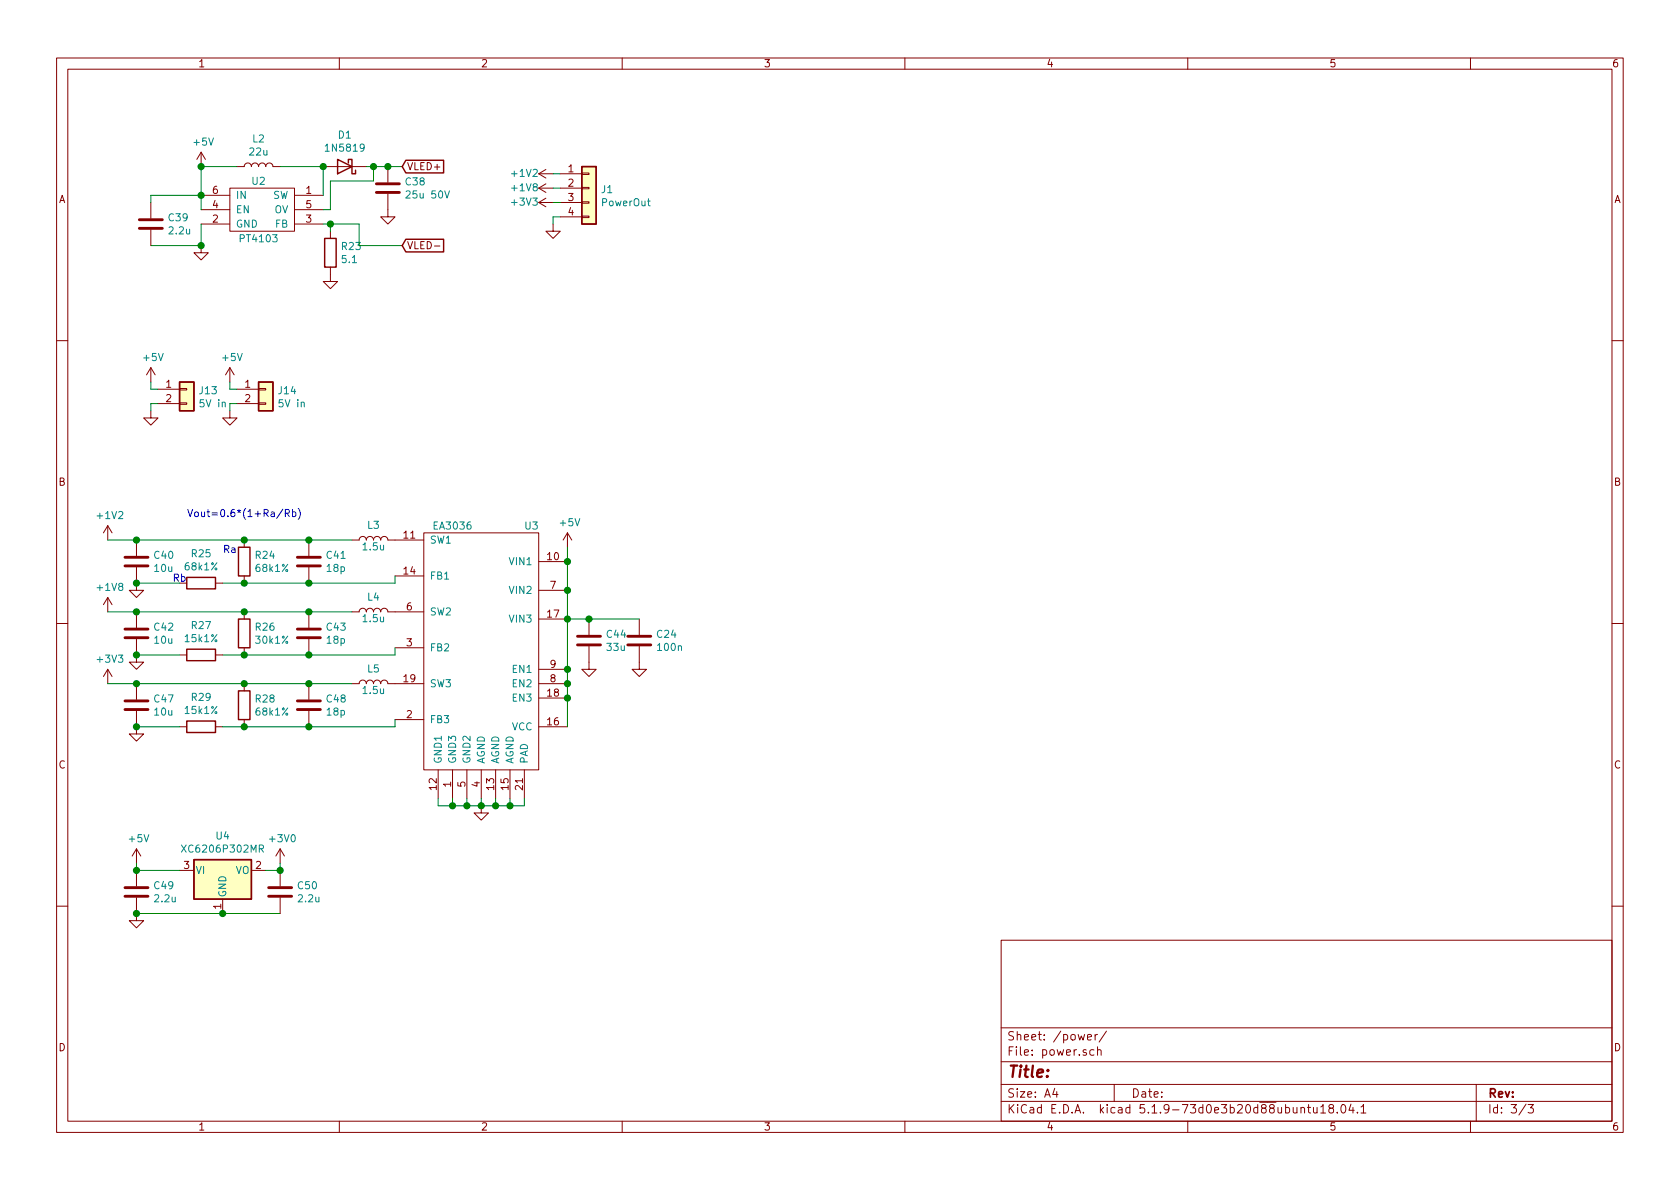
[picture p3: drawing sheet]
EESchema Schematic File Version 4
EELAYER 30 0
EELAYER END
$Descr A4 11693 8268
encoding utf-8
Sheet 3 3
Title ""
Date ""
Rev ""
Comp ""
Comment1 ""
Comment2 ""
Comment3 ""
Comment4 ""
$EndDescr
$Comp
L balmer:PT4101 U2
U 1 1
P 1850 1400
F 0 "U2" H 1800 1550 50  0000 C CNN
F 1 "PT4103" H 1800 1150 50  0000 C CNN
F 2 "Package_TO_SOT_SMD:SOT-23-6" H 1850 1100 50  0001 C CNN
F 3 "" H 1800 1300 50  0001 C CNN
	1    1850 1400
	1    0    0    -1  
$EndComp
$Comp
L Device:R R23
U 1 1
P 2300 1750
F 0 "R23" H 2370 1796 50  0000 L CNN
F 1 "5.1" H 2370 1705 50  0000 L CNN
F 2 "Resistor_SMD:R_0603_1608Metric" V 2230 1750 50  0001 C CNN
F 3 "~" H 2300 1750 50  0001 C CNN
	1    2300 1750
	1    0    0    -1  
$EndComp
Wire Wire Line
	2250 1550 2300 1550
Wire Wire Line
	2300 1550 2300 1600
$Comp
L power:GND #PWR0196
U 1 1
P 2300 1900
F 0 "#PWR0196" H 2300 1650 50  0001 C CNN
F 1 "GND" H 2305 1727 50  0001 C CNN
F 2 "" H 2300 1900 50  0001 C CNN
F 3 "" H 2300 1900 50  0001 C CNN
	1    2300 1900
	1    0    0    -1  
$EndComp
$Comp
L Device:C C39
U 1 1
P 1050 1550
F 0 "C39" H 1165 1596 50  0000 L CNN
F 1 "2.2u" H 1165 1505 50  0000 L CNN
F 2 "Capacitor_SMD:C_0805_2012Metric" H 1088 1400 50  0001 C CNN
F 3 "~" H 1050 1550 50  0001 C CNN
	1    1050 1550
	1    0    0    -1  
$EndComp
Wire Wire Line
	1400 1450 1400 1350
$Comp
L power:GND #PWR0197
U 1 1
P 1400 1700
F 0 "#PWR0197" H 1400 1450 50  0001 C CNN
F 1 "GND" H 1405 1527 50  0001 C CNN
F 2 "" H 1400 1700 50  0001 C CNN
F 3 "" H 1400 1700 50  0001 C CNN
	1    1400 1700
	1    0    0    -1  
$EndComp
Wire Wire Line
	1050 1700 1400 1700
Wire Wire Line
	1400 1550 1400 1700
Connection ~ 1400 1700
Wire Wire Line
	1050 1400 1050 1350
Wire Wire Line
	1050 1350 1400 1350
Connection ~ 1400 1350
$Comp
L Device:L L2
U 1 1
P 1800 1150
F 0 "L2" V 1990 1150 50  0000 C CNN
F 1 "22u" V 1899 1150 50  0000 C CNN
F 2 "Inductor_SMD:L_Taiyo-Yuden_NR-60xx" H 1800 1150 50  0001 C CNN
F 3 "~" H 1800 1150 50  0001 C CNN
	1    1800 1150
	0    -1   -1   0   
$EndComp
Wire Wire Line
	1400 1350 1400 1150
Wire Wire Line
	1400 1150 1650 1150
Wire Wire Line
	1950 1150 2250 1150
Wire Wire Line
	2250 1150 2250 1350
$Comp
L Device:D_Schottky D1
U 1 1
P 2400 1150
F 0 "D1" H 2400 933 50  0000 C CNN
F 1 "1N5819" H 2400 1024 50  0000 C CNN
F 2 "Diode_SMD:D_SOD-123" H 2400 1150 50  0001 C CNN
F 3 "~" H 2400 1150 50  0001 C CNN
	1    2400 1150
	-1   0    0    1   
$EndComp
Connection ~ 2250 1150
Text GLabel 2800 1700 2    50   Input ~ 0
VLED-
Text GLabel 2800 1150 2    50   Input ~ 0
VLED+
$Comp
L Device:C C38
U 1 1
P 2700 1300
F 0 "C38" H 2815 1346 50  0000 L CNN
F 1 "25u 50V" H 2815 1255 50  0000 L CNN
F 2 "Capacitor_SMD:C_1206_3216Metric" H 2738 1150 50  0001 C CNN
F 3 "~" H 2700 1300 50  0001 C CNN
	1    2700 1300
	1    0    0    -1  
$EndComp
$Comp
L power:GND #PWR0198
U 1 1
P 2700 1450
F 0 "#PWR0198" H 2700 1200 50  0001 C CNN
F 1 "GND" H 2705 1277 50  0001 C CNN
F 2 "" H 2700 1450 50  0001 C CNN
F 3 "" H 2700 1450 50  0001 C CNN
	1    2700 1450
	1    0    0    -1  
$EndComp
Wire Wire Line
	2550 1150 2600 1150
Wire Wire Line
	2600 1150 2700 1150
Connection ~ 2600 1150
Wire Wire Line
	2500 1700 2500 1550
Wire Wire Line
	2500 1550 2300 1550
Connection ~ 2300 1550
$Comp
L power:+5V #PWR0199
U 1 1
P 1400 1150
F 0 "#PWR0199" H 1400 1000 50  0001 C CNN
F 1 "+5V" H 1415 1323 50  0000 C CNN
F 2 "" H 1400 1150 50  0001 C CNN
F 3 "" H 1400 1150 50  0001 C CNN
	1    1400 1150
	1    0    0    -1  
$EndComp
Connection ~ 1400 1150
Wire Wire Line
	2600 1150 2600 1250
Wire Wire Line
	2600 1250 2300 1250
Wire Wire Line
	2300 1250 2300 1450
Wire Wire Line
	2300 1450 2250 1450
Wire Wire Line
	2700 1150 2800 1150
Connection ~ 2700 1150
Wire Wire Line
	2500 1700 2800 1700
$Comp
L balmer:EA3036 U3
U 1 1
P 3350 4400
F 0 "U3" H 3700 5150 50  0000 C CNN
F 1 "EA3036" H 3150 5150 50  0000 C CNN
F 2 "Package_DFN_QFN:QFN-20-1EP_3x3mm_P0.4mm_EP1.65x1.65mm_ThermalVias" H 3350 5100 50  0001 C CNN
F 3 "" H 3350 4400 50  0001 C CNN
	1    3350 4400
	1    0    0    -1  
$EndComp
$Comp
L power:+5V #PWR0200
U 1 1
P 3950 3800
F 0 "#PWR0200" H 3950 3650 50  0001 C CNN
F 1 "+5V" H 3965 3973 50  0000 C CNN
F 2 "" H 3950 3800 50  0001 C CNN
F 3 "" H 3950 3800 50  0001 C CNN
	1    3950 3800
	1    0    0    -1  
$EndComp
$Comp
L power:GND #PWR0201
U 1 1
P 3350 5600
F 0 "#PWR0201" H 3350 5350 50  0001 C CNN
F 1 "GND" H 3355 5427 50  0001 C CNN
F 2 "" H 3350 5600 50  0001 C CNN
F 3 "" H 3350 5600 50  0001 C CNN
	1    3350 5600
	1    0    0    -1  
$EndComp
Wire Wire Line
	3050 5550 3050 5600
Wire Wire Line
	3050 5600 3150 5600
Wire Wire Line
	3650 5550 3650 5600
Wire Wire Line
	3650 5600 3550 5600
Wire Wire Line
	3150 5550 3150 5600
Connection ~ 3150 5600
Wire Wire Line
	3150 5600 3250 5600
Wire Wire Line
	3250 5550 3250 5600
Connection ~ 3250 5600
Wire Wire Line
	3350 5550 3350 5600
Connection ~ 3350 5600
Wire Wire Line
	3450 5550 3450 5600
Connection ~ 3450 5600
Wire Wire Line
	3450 5600 3350 5600
Wire Wire Line
	3550 5550 3550 5600
Connection ~ 3550 5600
Wire Wire Line
	3550 5600 3450 5600
Wire Wire Line
	3250 5600 3350 5600
$Comp
L Device:C C44
U 1 1
P 4100 4450
F 0 "C44" H 4215 4496 50  0000 L CNN
F 1 "33u" H 4215 4405 50  0000 L CNN
F 2 "Capacitor_SMD:C_1206_3216Metric" H 4138 4300 50  0001 C CNN
F 3 "~" H 4100 4450 50  0001 C CNN
	1    4100 4450
	1    0    0    -1  
$EndComp
Wire Wire Line
	3950 4300 4100 4300
$Comp
L power:GND #PWR0202
U 1 1
P 4100 4600
F 0 "#PWR0202" H 4100 4350 50  0001 C CNN
F 1 "GND" H 4105 4427 50  0001 C CNN
F 2 "" H 4100 4600 50  0001 C CNN
F 3 "" H 4100 4600 50  0001 C CNN
	1    4100 4600
	1    0    0    -1  
$EndComp
$Comp
L Device:L L3
U 1 1
P 2600 3750
F 0 "L3" V 2700 3750 50  0000 C CNN
F 1 "1.5u" V 2550 3750 50  0000 C CNN
F 2 "Inductor_SMD:L_TDK_SLF6045" H 2600 3750 50  0001 C CNN
F 3 "~" H 2600 3750 50  0001 C CNN
	1    2600 3750
	0    -1   -1   0   
$EndComp
$Comp
L Device:C C41
U 1 1
P 2150 3900
F 0 "C41" H 2265 3946 50  0000 L CNN
F 1 "18p" H 2265 3855 50  0000 L CNN
F 2 "Capacitor_SMD:C_0603_1608Metric" H 2188 3750 50  0001 C CNN
F 3 "~" H 2150 3900 50  0001 C CNN
	1    2150 3900
	1    0    0    -1  
$EndComp
Wire Wire Line
	2450 3750 2150 3750
$Comp
L Device:R R24
U 1 1
P 1700 3900
F 0 "R24" H 1770 3946 50  0000 L CNN
F 1 "68k1%" H 1770 3855 50  0000 L CNN
F 2 "Resistor_SMD:R_0603_1608Metric" V 1630 3900 50  0001 C CNN
F 3 "~" H 1700 3900 50  0001 C CNN
	1    1700 3900
	1    0    0    -1  
$EndComp
$Comp
L Device:R R25
U 1 1
P 1400 4050
F 0 "R25" V 1193 4050 50  0000 C CNN
F 1 "68k1%" V 1284 4050 50  0000 C CNN
F 2 "Resistor_SMD:R_0603_1608Metric" V 1330 4050 50  0001 C CNN
F 3 "~" H 1400 4050 50  0001 C CNN
	1    1400 4050
	0    1    1    0   
$EndComp
$Comp
L Device:C C40
U 1 1
P 950 3900
F 0 "C40" H 1065 3946 50  0000 L CNN
F 1 "10u" H 1065 3855 50  0000 L CNN
F 2 "Capacitor_SMD:C_0805_2012Metric" H 988 3750 50  0001 C CNN
F 3 "~" H 950 3900 50  0001 C CNN
	1    950  3900
	1    0    0    -1  
$EndComp
Wire Wire Line
	2150 4050 1700 4050
Connection ~ 2150 4050
Wire Wire Line
	1700 4050 1550 4050
Connection ~ 1700 4050
Wire Wire Line
	1250 4050 950  4050
$Comp
L power:GND #PWR0203
U 1 1
P 950 4050
F 0 "#PWR0203" H 950 3800 50  0001 C CNN
F 1 "GND" H 955 3877 50  0001 C CNN
F 2 "" H 950 4050 50  0001 C CNN
F 3 "" H 950 4050 50  0001 C CNN
	1    950  4050
	1    0    0    -1  
$EndComp
Wire Wire Line
	2150 3750 1700 3750
Connection ~ 2150 3750
Wire Wire Line
	1700 3750 950  3750
Connection ~ 1700 3750
$Comp
L power:+1V2 #PWR0204
U 1 1
P 750 3750
F 0 "#PWR0204" H 750 3600 50  0001 C CNN
F 1 "+1V2" H 765 3923 50  0000 C CNN
F 2 "" H 750 3750 50  0001 C CNN
F 3 "" H 750 3750 50  0001 C CNN
	1    750  3750
	1    0    0    -1  
$EndComp
Connection ~ 950  3750
Wire Wire Line
	2750 4050 2750 4000
Wire Wire Line
	2150 4050 2750 4050
$Comp
L Device:L L4
U 1 1
P 2600 4250
F 0 "L4" V 2700 4250 50  0000 C CNN
F 1 "1.5u" V 2550 4250 50  0000 C CNN
F 2 "Inductor_SMD:L_TDK_SLF6045" H 2600 4250 50  0001 C CNN
F 3 "~" H 2600 4250 50  0001 C CNN
	1    2600 4250
	0    -1   -1   0   
$EndComp
$Comp
L Device:C C43
U 1 1
P 2150 4400
F 0 "C43" H 2265 4446 50  0000 L CNN
F 1 "18p" H 2265 4355 50  0000 L CNN
F 2 "Capacitor_SMD:C_0603_1608Metric" H 2188 4250 50  0001 C CNN
F 3 "~" H 2150 4400 50  0001 C CNN
	1    2150 4400
	1    0    0    -1  
$EndComp
Wire Wire Line
	2450 4250 2150 4250
$Comp
L Device:R R26
U 1 1
P 1700 4400
F 0 "R26" H 1770 4446 50  0000 L CNN
F 1 "30k1%" H 1770 4355 50  0000 L CNN
F 2 "Resistor_SMD:R_0603_1608Metric" V 1630 4400 50  0001 C CNN
F 3 "~" H 1700 4400 50  0001 C CNN
	1    1700 4400
	1    0    0    -1  
$EndComp
$Comp
L Device:R R27
U 1 1
P 1400 4550
F 0 "R27" V 1193 4550 50  0000 C CNN
F 1 "15k1%" V 1284 4550 50  0000 C CNN
F 2 "Resistor_SMD:R_0603_1608Metric" V 1330 4550 50  0001 C CNN
F 3 "~" H 1400 4550 50  0001 C CNN
	1    1400 4550
	0    1    1    0   
$EndComp
$Comp
L Device:C C42
U 1 1
P 950 4400
F 0 "C42" H 1065 4446 50  0000 L CNN
F 1 "10u" H 1065 4355 50  0000 L CNN
F 2 "Capacitor_SMD:C_0805_2012Metric" H 988 4250 50  0001 C CNN
F 3 "~" H 950 4400 50  0001 C CNN
	1    950  4400
	1    0    0    -1  
$EndComp
Wire Wire Line
	2150 4550 1700 4550
Connection ~ 2150 4550
Wire Wire Line
	1700 4550 1550 4550
Connection ~ 1700 4550
Wire Wire Line
	1250 4550 950  4550
$Comp
L power:GND #PWR0205
U 1 1
P 950 4550
F 0 "#PWR0205" H 950 4300 50  0001 C CNN
F 1 "GND" H 955 4377 50  0001 C CNN
F 2 "" H 950 4550 50  0001 C CNN
F 3 "" H 950 4550 50  0001 C CNN
	1    950  4550
	1    0    0    -1  
$EndComp
Wire Wire Line
	2150 4250 1700 4250
Connection ~ 2150 4250
Wire Wire Line
	1700 4250 950  4250
Connection ~ 1700 4250
Wire Wire Line
	2150 4550 2750 4550
$Comp
L Device:L L5
U 1 1
P 2600 4750
F 0 "L5" V 2700 4750 50  0000 C CNN
F 1 "1.5u" V 2550 4750 50  0000 C CNN
F 2 "Inductor_SMD:L_TDK_SLF6045" H 2600 4750 50  0001 C CNN
F 3 "~" H 2600 4750 50  0001 C CNN
	1    2600 4750
	0    -1   -1   0   
$EndComp
$Comp
L Device:C C48
U 1 1
P 2150 4900
F 0 "C48" H 2265 4946 50  0000 L CNN
F 1 "18p" H 2265 4855 50  0000 L CNN
F 2 "Capacitor_SMD:C_0603_1608Metric" H 2188 4750 50  0001 C CNN
F 3 "~" H 2150 4900 50  0001 C CNN
	1    2150 4900
	1    0    0    -1  
$EndComp
Wire Wire Line
	2450 4750 2150 4750
$Comp
L Device:R R28
U 1 1
P 1700 4900
F 0 "R28" H 1770 4946 50  0000 L CNN
F 1 "68k1%" H 1770 4855 50  0000 L CNN
F 2 "Resistor_SMD:R_0603_1608Metric" V 1630 4900 50  0001 C CNN
F 3 "~" H 1700 4900 50  0001 C CNN
	1    1700 4900
	1    0    0    -1  
$EndComp
$Comp
L Device:R R29
U 1 1
P 1400 5050
F 0 "R29" V 1193 5050 50  0000 C CNN
F 1 "15k1%" V 1284 5050 50  0000 C CNN
F 2 "Resistor_SMD:R_0603_1608Metric" V 1330 5050 50  0001 C CNN
F 3 "~" H 1400 5050 50  0001 C CNN
	1    1400 5050
	0    1    1    0   
$EndComp
$Comp
L Device:C C47
U 1 1
P 950 4900
F 0 "C47" H 1065 4946 50  0000 L CNN
F 1 "10u" H 1065 4855 50  0000 L CNN
F 2 "Capacitor_SMD:C_0805_2012Metric" H 988 4750 50  0001 C CNN
F 3 "~" H 950 4900 50  0001 C CNN
	1    950  4900
	1    0    0    -1  
$EndComp
Wire Wire Line
	2150 5050 1700 5050
Connection ~ 2150 5050
Wire Wire Line
	1700 5050 1550 5050
Connection ~ 1700 5050
Wire Wire Line
	1250 5050 950  5050
$Comp
L power:GND #PWR0206
U 1 1
P 950 5050
F 0 "#PWR0206" H 950 4800 50  0001 C CNN
F 1 "GND" H 955 4877 50  0001 C CNN
F 2 "" H 950 5050 50  0001 C CNN
F 3 "" H 950 5050 50  0001 C CNN
	1    950  5050
	1    0    0    -1  
$EndComp
Connection ~ 950  5050
Wire Wire Line
	2150 4750 1700 4750
Connection ~ 2150 4750
Wire Wire Line
	1700 4750 950  4750
Connection ~ 1700 4750
Wire Wire Line
	2150 5050 2750 5050
Wire Wire Line
	950  3750 750  3750
Wire Wire Line
	950  4250 750  4250
Connection ~ 950  4250
Wire Wire Line
	950  4750 750  4750
Connection ~ 950  4750
Text Notes 1300 3600 0    50   ~ 0
Vout=0.6*(1+Ra/Rb)
Text Notes 1200 4050 0    50   ~ 0
Rb
Text Notes 1550 3850 0    50   ~ 0
Ra
Wire Wire Line
	3950 3800 3950 3900
Connection ~ 3950 3900
Wire Wire Line
	3950 3900 3950 4100
Connection ~ 3950 4100
Wire Wire Line
	3950 4100 3950 4300
Connection ~ 3950 4300
Wire Wire Line
	3950 4300 3950 4650
Wire Wire Line
	3950 4650 3950 4750
Connection ~ 3950 4650
Wire Wire Line
	3950 4750 3950 4850
Connection ~ 3950 4750
Wire Wire Line
	3950 4850 3950 5050
Connection ~ 3950 4850
$Comp
L power:+1V8 #PWR0207
U 1 1
P 750 4250
F 0 "#PWR0207" H 750 4100 50  0001 C CNN
F 1 "+1V8" H 765 4423 50  0000 C CNN
F 2 "" H 750 4250 50  0001 C CNN
F 3 "" H 750 4250 50  0001 C CNN
	1    750  4250
	1    0    0    -1  
$EndComp
$Comp
L power:+3V3 #PWR0208
U 1 1
P 750 4750
F 0 "#PWR0208" H 750 4600 50  0001 C CNN
F 1 "+3V3" H 765 4923 50  0000 C CNN
F 2 "" H 750 4750 50  0001 C CNN
F 3 "" H 750 4750 50  0001 C CNN
	1    750  4750
	1    0    0    -1  
$EndComp
Wire Wire Line
	2750 5050 2750 5000
Wire Wire Line
	2750 4550 2750 4500
$Comp
L power:+3V0 #PWR0209
U 1 1
P 1950 6000
F 0 "#PWR0209" H 1950 5850 50  0001 C CNN
F 1 "+3V0" H 1965 6173 50  0000 C CNN
F 2 "" H 1950 6000 50  0001 C CNN
F 3 "" H 1950 6000 50  0001 C CNN
	1    1950 6000
	1    0    0    -1  
$EndComp
$Comp
L Device:C C49
U 1 1
P 950 6200
F 0 "C49" H 1065 6246 50  0000 L CNN
F 1 "2.2u" H 1065 6155 50  0000 L CNN
F 2 "Capacitor_SMD:C_0805_2012Metric" H 988 6050 50  0001 C CNN
F 3 "~" H 950 6200 50  0001 C CNN
	1    950  6200
	1    0    0    -1  
$EndComp
$Comp
L power:GND #PWR0210
U 1 1
P 950 6350
F 0 "#PWR0210" H 950 6100 50  0001 C CNN
F 1 "GND" H 955 6177 50  0001 C CNN
F 2 "" H 950 6350 50  0001 C CNN
F 3 "" H 950 6350 50  0001 C CNN
	1    950  6350
	1    0    0    -1  
$EndComp
Wire Wire Line
	950  6000 950  6050
$Comp
L Regulator_Linear:XC6206PxxxMR U4
U 1 1
P 1550 6050
F 0 "U4" H 1550 6292 50  0000 C CNN
F 1 "XC6206P302MR" H 1550 6201 50  0000 C CNN
F 2 "Package_TO_SOT_SMD:SOT-23" H 1550 6275 50  0001 C CIN
F 3 "https://www.torexsemi.com/file/xc6206/XC6206.pdf" H 1550 6050 50  0001 C CNN
	1    1550 6050
	1    0    0    -1  
$EndComp
Wire Wire Line
	950  6350 1550 6350
Connection ~ 950  6350
Wire Wire Line
	1250 6050 950  6050
Connection ~ 950  6050
$Comp
L Device:C C50
U 1 1
P 1950 6200
F 0 "C50" H 2065 6246 50  0000 L CNN
F 1 "2.2u" H 2065 6155 50  0000 L CNN
F 2 "Capacitor_SMD:C_0805_2012Metric" H 1988 6050 50  0001 C CNN
F 3 "~" H 1950 6200 50  0001 C CNN
	1    1950 6200
	1    0    0    -1  
$EndComp
Wire Wire Line
	1550 6350 1950 6350
Connection ~ 1550 6350
Wire Wire Line
	1850 6050 1950 6050
$Comp
L power:+5V #PWR0211
U 1 1
P 950 6000
F 0 "#PWR0211" H 950 5850 50  0001 C CNN
F 1 "+5V" H 965 6173 50  0000 C CNN
F 2 "" H 950 6000 50  0001 C CNN
F 3 "" H 950 6000 50  0001 C CNN
	1    950  6000
	1    0    0    -1  
$EndComp
Wire Wire Line
	1950 6000 1950 6050
Connection ~ 1950 6050
$Comp
L Connector_Generic:Conn_01x02 J13
U 1 1
P 1300 2700
F 0 "J13" H 1380 2692 50  0000 L CNN
F 1 "5V in" H 1380 2601 50  0000 L CNN
F 2 "Connector_PinSocket_1.27mm:PinSocket_1x02_P1.27mm_Vertical" H 1300 2700 50  0001 C CNN
F 3 "~" H 1300 2700 50  0001 C CNN
	1    1300 2700
	1    0    0    -1  
$EndComp
$Comp
L power:+5V #PWR0212
U 1 1
P 1050 2650
F 0 "#PWR0212" H 1050 2500 50  0001 C CNN
F 1 "+5V" H 1065 2823 50  0000 C CNN
F 2 "" H 1050 2650 50  0001 C CNN
F 3 "" H 1050 2650 50  0001 C CNN
	1    1050 2650
	1    0    0    -1  
$EndComp
Wire Wire Line
	1100 2700 1050 2700
Wire Wire Line
	1050 2700 1050 2650
$Comp
L power:GND #PWR0216
U 1 1
P 1050 2850
F 0 "#PWR0216" H 1050 2600 50  0001 C CNN
F 1 "GND" H 1055 2677 50  0001 C CNN
F 2 "" H 1050 2850 50  0001 C CNN
F 3 "" H 1050 2850 50  0001 C CNN
	1    1050 2850
	1    0    0    -1  
$EndComp
Wire Wire Line
	1100 2800 1050 2800
Wire Wire Line
	1050 2800 1050 2850
$Comp
L Connector_Generic:Conn_01x04 J1
U 1 1
P 4100 1300
F 0 "J1" H 4180 1292 50  0000 L CNN
F 1 "PowerOut" H 4180 1201 50  0000 L CNN
F 2 "Connector_PinSocket_1.27mm:PinSocket_1x04_P1.27mm_Vertical" H 4100 1300 50  0001 C CNN
F 3 "~" H 4100 1300 50  0001 C CNN
	1    4100 1300
	1    0    0    -1  
$EndComp
$Comp
L power:GND #PWR0177
U 1 1
P 3850 1550
F 0 "#PWR0177" H 3850 1300 50  0001 C CNN
F 1 "GND" H 3855 1377 50  0001 C CNN
F 2 "" H 3850 1550 50  0001 C CNN
F 3 "" H 3850 1550 50  0001 C CNN
	1    3850 1550
	1    0    0    -1  
$EndComp
$Comp
L power:+3V3 #PWR0194
U 1 1
P 3850 1400
F 0 "#PWR0194" H 3850 1250 50  0001 C CNN
F 1 "+3V3" V 3850 1600 50  0000 C CNN
F 2 "" H 3850 1400 50  0001 C CNN
F 3 "" H 3850 1400 50  0001 C CNN
	1    3850 1400
	0    -1   -1   0   
$EndComp
$Comp
L power:+1V8 #PWR0213
U 1 1
P 3850 1300
F 0 "#PWR0213" H 3850 1150 50  0001 C CNN
F 1 "+1V8" V 3850 1500 50  0000 C CNN
F 2 "" H 3850 1300 50  0001 C CNN
F 3 "" H 3850 1300 50  0001 C CNN
	1    3850 1300
	0    -1   -1   0   
$EndComp
$Comp
L power:+1V2 #PWR0214
U 1 1
P 3850 1200
F 0 "#PWR0214" H 3850 1050 50  0001 C CNN
F 1 "+1V2" V 3850 1400 50  0000 C CNN
F 2 "" H 3850 1200 50  0001 C CNN
F 3 "" H 3850 1200 50  0001 C CNN
	1    3850 1200
	0    -1   -1   0   
$EndComp
Wire Wire Line
	3900 1500 3850 1500
Wire Wire Line
	3850 1500 3850 1550
Wire Wire Line
	3900 1400 3850 1400
Wire Wire Line
	3900 1300 3850 1300
Wire Wire Line
	3900 1200 3850 1200
$Comp
L Device:C C24
U 1 1
P 4450 4450
F 0 "C24" H 4565 4496 50  0000 L CNN
F 1 "100n" H 4565 4405 50  0000 L CNN
F 2 "Capacitor_SMD:C_0603_1608Metric" H 4488 4300 50  0001 C CNN
F 3 "~" H 4450 4450 50  0001 C CNN
	1    4450 4450
	1    0    0    -1  
$EndComp
$Comp
L power:GND #PWR0215
U 1 1
P 4450 4600
F 0 "#PWR0215" H 4450 4350 50  0001 C CNN
F 1 "GND" H 4455 4427 50  0001 C CNN
F 2 "" H 4450 4600 50  0001 C CNN
F 3 "" H 4450 4600 50  0001 C CNN
	1    4450 4600
	1    0    0    -1  
$EndComp
Wire Wire Line
	4450 4300 4100 4300
Connection ~ 4100 4300
Connection ~ 950  4550
Connection ~ 950  4050
$Comp
L Connector_Generic:Conn_01x02 J14
U 1 1
P 1850 2700
F 0 "J14" H 1930 2692 50  0000 L CNN
F 1 "5V in" H 1930 2601 50  0000 L CNN
F 2 "Connector_PinSocket_2.54mm:PinSocket_1x02_P2.54mm_Vertical" H 1850 2700 50  0001 C CNN
F 3 "~" H 1850 2700 50  0001 C CNN
	1    1850 2700
	1    0    0    -1  
$EndComp
$Comp
L power:+5V #PWR0217
U 1 1
P 1600 2650
F 0 "#PWR0217" H 1600 2500 50  0001 C CNN
F 1 "+5V" H 1615 2823 50  0000 C CNN
F 2 "" H 1600 2650 50  0001 C CNN
F 3 "" H 1600 2650 50  0001 C CNN
	1    1600 2650
	1    0    0    -1  
$EndComp
$Comp
L power:GND #PWR0218
U 1 1
P 1600 2850
F 0 "#PWR0218" H 1600 2600 50  0001 C CNN
F 1 "GND" H 1605 2677 50  0001 C CNN
F 2 "" H 1600 2850 50  0001 C CNN
F 3 "" H 1600 2850 50  0001 C CNN
	1    1600 2850
	1    0    0    -1  
$EndComp
Wire Wire Line
	1650 2800 1600 2800
Wire Wire Line
	1600 2800 1600 2850
Wire Wire Line
	1650 2700 1600 2700
Wire Wire Line
	1600 2700 1600 2650
$EndSCHEMATC
